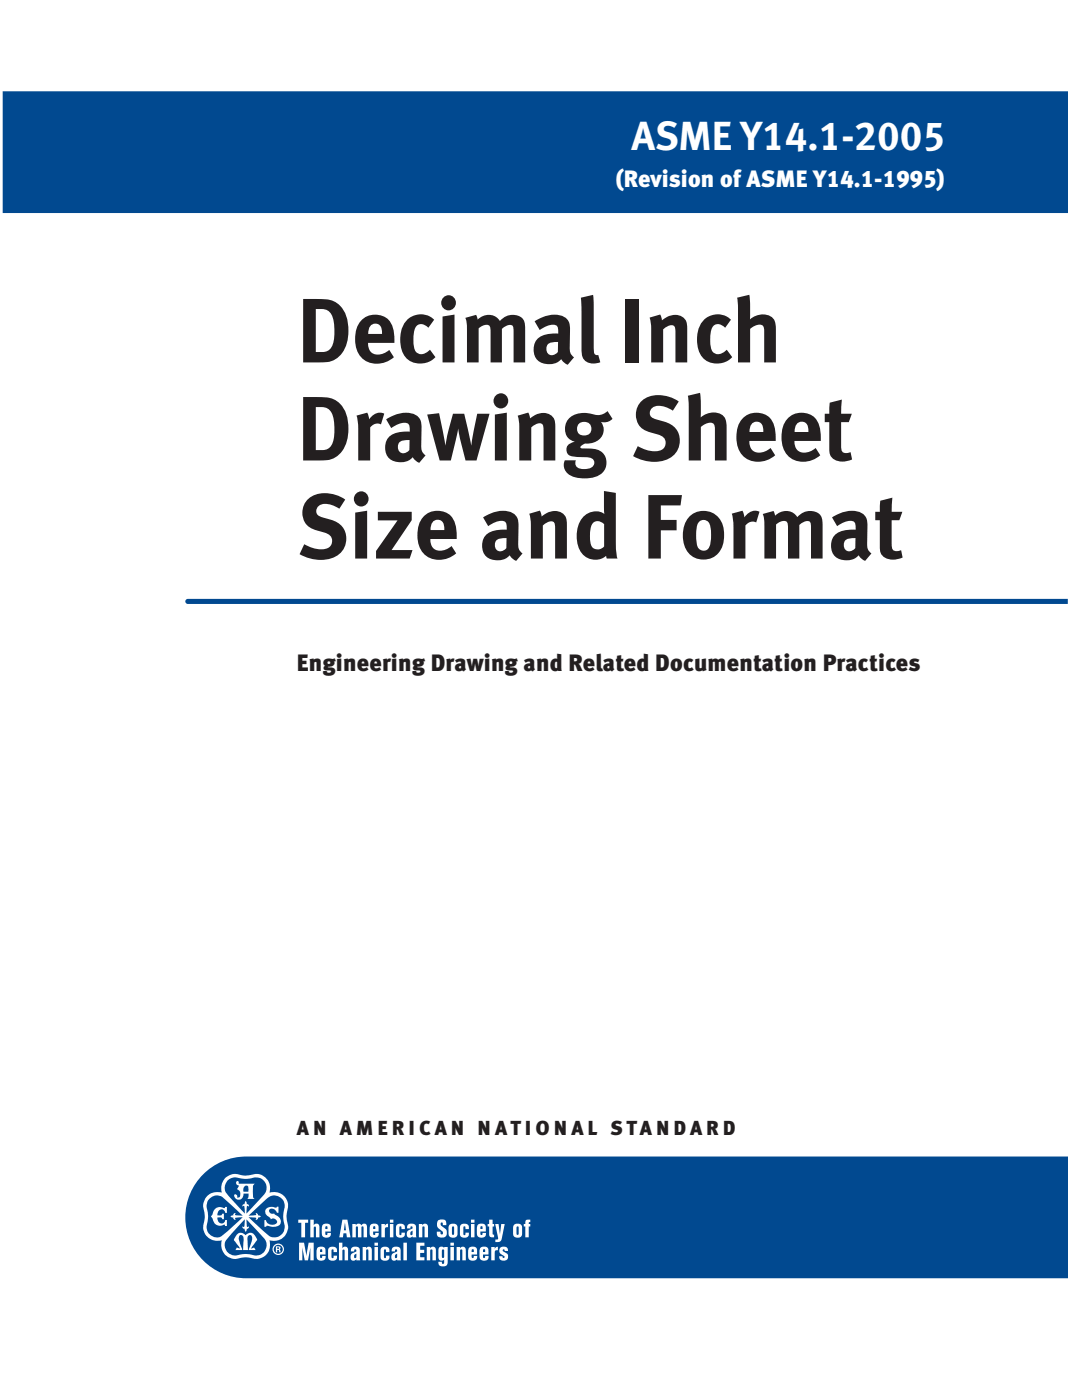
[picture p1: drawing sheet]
<svg xmlns="http://www.w3.org/2000/svg" width="223mm" height="292mm" viewBox="0 0 223 292" stroke-linecap="round" stroke-linejoin="round" font-family="sans-serif">
<g fill="#014990">
<path d="M38.7 125.2l.5-.2h183.6v1h-183.6a.53 .53 0 0 1-.5-.8z"/>
<path d="M42.9 244.6a12.9 12.9 0 0 1 9.3-3.3h170.6v25.4h-168.1a23.3 23.3 0 0 1-7.4-.6 12.7 12.7 0 0 1-4.4-21.5z"/>
<path d="M.6 19h222.2v25.4h-222.2z"/>
</g>
<g fill="#fff">
<path d="M55.7 252.1l.6-.3 1.3 .2 .2-.2h.3v1.2h-.3a.94 .94 0 0 0-.7-.8 .94 .94 0 0 0-1 .3 .72 .72 0 0 0 1.1 .7l.1 .2a1.37 1.37 0 0 1 .9 2.3 3.4 3.4 0 0 1-2.5 .1l-.1 .2h-.4v-1.4h.3a1.31 1.31 0 0 0 1 .9 1.31 1.31 0 0 0 1.3-.5 .82 .82 0 0 0-.4-.7 .82 .82 0 0 0-.9 .1l-.6-.6a1.03 1.03 0 0 1-.2-1.7z"/>
<path d="M44.9 252.2a2.92 2.92 0 0 1 2-.2l.1-.2h.3v1.3h-.3a.82 .82 0 0 0-.9-.8 .82 .82 0 0 0-.7 1l-.1 .3h.6l.4-.1 .1-.3h.3v1.2h-.3l-.2-.4h-.9a.89 .89 0 0 0 .5 1.1 .89 .89 0 0 0 1.1-.3l.1-.3h.3v1.3h-.4l-.1-.3a1.63 1.63 0 0 1-2.5-1.4 .42 .42 0 0 1-.3-.4 .42 .42 0 0 1 .3-.3z"/>
<path d="M49.6 257.4a1.2 1.2 0 0 1 1.6 .3 1.23 1.23 0 0 1 1.3-.5 1.23 1.23 0 0 1 .9 1l.3 .5-1.4 1.8 .7-.2 .3 .5h-1.4l.3-.7a3.2 3.2 0 0 0 .2-2.3l-.1-.1a.82 .82 0 0 0-.7 1.1l.1 2h-1v-.9a3.3 3.3 0 0 0-.1-2.1 .63 .63 0 0 0-.8 .2 .63 .63 0 0 0 .1 .8l.6 2h-1.4l.3-.5 .7 .2-1.3-1.8z"/>
<path d="M62.2 254.5h2.1v.6h-.7v3.1h-.7v-3.1h-.7z"/>
<path d="M64.7 254.5h.8v1.1a.7 .7 0 0 1 .9-.2 .7 .7 0 0 1 .2 1v1.8h-.7v-2a.25 .25 0 0 0-.2-.3 .25 .25 0 0 0-.2 .3v2h-.8z"/>
<path d="M73.5 255.4h.7v.3a.64 .64 0 0 1 .6-.4 .64 .64 0 0 1 .6 .4 .64 .64 0 0 1 .8-.4 .64 .64 0 0 1 .4 .8v2.1h-.8v-2.1l-.2-.2-.2 .2v2.1h-.7v-2.1a.23 .23 0 0 0-.3-.2 .23 .23 0 0 0-.2 .2v2.1h-.7z"/>
<path d="M79.6 255.4h.7v.4l.2-.4 .5-.1v.7l-.4 .1-.3 .2v1.9h-.7z"/>
<path d="M82.8 255.5a.98 .98 0 0 1 1.2-.1 .98 .98 0 0 1 .5 1h-.7a.35 .35 0 0 0 0-.3 .35 .35 0 0 0-.3-.2l-.2 .2v1.3a.24 .24 0 0 0 .3 .3 .24 .24 0 0 0 .2-.4v-.1h.7a.94 .94 0 0 1-1 1.1 .94 .94 0 0 1-.9-1.1 2.32 2.32 0 0 1 .2-1.7z"/>
<path d="M87.4 255.4h.7v.2a.69 .69 0 0 1 1-.2 .69 .69 0 0 1 .2 1v1.8h-.7v-2a.24 .24 0 0 0-.2-.3 .24 .24 0 0 0-.3 .2v2.1h-.7z"/>
<path d="M91.4 254.7a1.02 1.02 0 0 1 1.2-.2 1.02 1.02 0 0 1 .5 1.1h-.7a.31 .31 0 0 0 0-.4 .31 .31 0 0 0-.4 0l-.1 .2a1.33 1.33 0 0 0 1 1 1.09 1.09 0 0 1-.3 1.8 1.09 1.09 0 0 1-1.5-1.2h.8v.4l.3 .2a.49 .49 0 0 0 .2-.6 .49 .49 0 0 0-.4-.3 1.32 1.32 0 0 1-.6-2z"/>
<path d="M96.2 255.5a.98 .98 0 0 1 1.2-.1 .98 .98 0 0 1 .4 1h-.7a.35 .35 0 0 0 .1-.3 .35 .35 0 0 0-.4-.2l-.1 .2v1.3a.24 .24 0 0 0 .3 .3 .24 .24 0 0 0 .1-.4v-.1h.7a.94 .94 0 0 1-.9 1.1 .94 .94 0 0 1-.9-1.1 2.32 2.32 0 0 1 .2-1.7z"/>
<path d="M102 254.5h.8v.9h.3v.5h-.3v1.2v.4l.3 .1v.6a.75 .75 0 0 1-.9-.1 .75 .75 0 0 1-.2-.9v-1.3h-.3v-.4v-.1h.3z"/>
<path d="M103.3 255.4h.7l.3 2.2 .3-2.2h.7l-.5 2.6a1.05 1.05 0 0 1-1.5 1.2v-.6h.5l.1-.3z"/>
<path d="M109.7 254.6l.9-.1v.5l-.3 .1v.3h.3v.5h-.3v2.3h-.7v-2.3h-.3v-.5h.3z"/>
<path d="M62.4 259.3h1l.5 2.8 .5-2.8h1v3.7h-.6v-2.7l-.5 2.7h-.7l-.5-2.8v2.8h-.7z"/>
<path d="M68.7 260.3a.98 .98 0 0 1 1.1-.1 .98 .98 0 0 1 .5 1h-.7a.35 .35 0 0 0 0-.3 .35 .35 0 0 0-.3-.2l-.1 .2v1.3a.24 .24 0 0 0 .3 .3 .24 .24 0 0 0 .1-.4v-.1h.7a.94 .94 0 0 1-.9 1.1 .94 .94 0 0 1-1-1.1 2.32 2.32 0 0 1 .3-1.7z"/>
<path d="M70.7 259.3h.7v1.1a.7 .7 0 0 1 1-.2 .7 .7 0 0 1 .2 1v1.8h-.7v-2a.25 .25 0 0 0-.2-.3 .25 .25 0 0 0-.3 .3v2h-.7z"/>
<path d="M75.7 260.2h.7v.2a.69 .69 0 0 1 .9-.2 .69 .69 0 0 1 .3 1v1.8h-.7v-2a.24 .24 0 0 0-.2-.3 .24 .24 0 0 0-.3 .2v2.1h-.7z"/>
<path d="M79.6 260.3a.98 .98 0 0 1 1.2-.1 .98 .98 0 0 1 .4 1h-.7a.35 .35 0 0 0 .1-.3 .35 .35 0 0 0-.3-.2l-.2 .2v1.3a.24 .24 0 0 0 .3 .3 .24 .24 0 0 0 .1-.4v-.1h.7a.94 .94 0 0 1-.9 1.1 .94 .94 0 0 1-.9-1.1 2.32 2.32 0 0 1 .2-1.7z"/>
<path d="M84.2 259.3h.7v3.7h-.7z"/>
<path d="M86.9 259.3h1.7v.6h-.9v.9h.8v.6h-.8v.9h.9v.7h-1.7z"/>
<path d="M89 260.2h.7v.2a.69 .69 0 0 1 1-.2 .69 .69 0 0 1 .2 1v1.8h-.7v-2a.24 .24 0 0 0-.2-.3 .24 .24 0 0 0-.2 .2l-.1 2.1h-.7z"/>
<path d="M95.3 260.2h.7v.2a.69 .69 0 0 1 .9-.2 .69 .69 0 0 1 .3 1v1.8h-.7v-2a.24 .24 0 0 0-.2-.3 .24 .24 0 0 0-.3 .2v2.1h-.7z"/>
<path d="M102.5 260.2h.7v.4l.2-.4 .5-.1v.7l-.4 .1-.3 .2v1.9h-.7z"/>
<path d="M104.4 260.3a.93 .93 0 0 1 1-.2 .93 .93 0 0 1 .6 .9h-.7l-.1-.3h-.3a.73 .73 0 0 0 .7 .8 .91 .91 0 0 1-.2 1.5 .91 .91 0 0 1-1.3-.9h.7a.25 .25 0 0 0 .2 .4 .25 .25 0 0 0 .3-.2 .25 .25 0 0 0-.3-.3 1.03 1.03 0 0 1-.6-1.7z"/>
<path d="M18.4 41.5h1.2z"/>
<path d="M51.9 253.6l1.1-1a15.3 15.3 0 0 1 3.6-3.1 2.23 2.23 0 0 1 2.3 .7 2.23 2.23 0 0 1 .3 2.4 7.3 7.3 0 0 0 .2 3.4 2.17 2.17 0 0 1-1.5 2.1 2.17 2.17 0 0 1-2.4-.7l-3.6-3.4h1.4l.2 .2-.2 .3h.3l.2-.2v-.3l.6-.2-.6-.2v-.3l-.5-.2 .1 .4zM51.1 254.4l-.2 1.6-.3-.1v.3l.4 .2 .2 .6 .3-.3v-.3l.4-.2v-.3l-.3 .1-.1-.2-.1-1.4 3.2 3.4a2.26 2.26 0 0 1 .8 3 2.26 2.26 0 0 1-3 1 8.6 8.6 0 0 0-3.5 .2 2.17 2.17 0 0 1-1.9-1.6 2.17 2.17 0 0 1 .7-2.3zM43.8 250a2.15 2.15 0 0 1 3.2 .3l3.6 3.3h-1.4l-.2-.1 .2-.4h-.1l-.4 .2v.3l-.6 .1 .3 .3h.3v.3l.2 .2h.3l-.1-.4 1.5-.1-3.1 2.9a3 3 0 0 1-2.7 1.2 2.4 2.4 0 0 1-1.5-3.4 6 6 0 0 0-.2-2.8l.2-1.2zM47.7 246.1a4.1 4.1 0 0 1 3.2-.1l1.2-.1a2.42 2.42 0 0 1 3.5 1.5 2.39 2.39 0 0 1-.9 2.3l-3.3 3.5 .1-1.4 .1-.2 .3 .1v-.3l-.4-.2-.2-.6-.3 .6-.4 .2v.3h.4l.1 1.5-3.3-3.5a2.23 2.23 0 0 1-.1-3.6zM47 245.7a3.2 3.2 0 0 0-.7 3.1 3 3 0 0 0-3.2 .9 3 3 0 0 0-.4 3.4l-.1 1.5a3 3 0 0 0 .5 3.3 3 3 0 0 0 3.2 .9 3 3 0 0 0 .9 3.2 3 3 0 0 0 3.3 .4h1.6a3 3 0 0 0 3.2-.4 3 3 0 0 0 .9-3.2 3.1 3.1 0 0 0 3.2-1 3.1 3.1 0 0 0 .4-3.3l.1-1.6a3 3 0 0 0-.5-3.2 3 3 0 0 0-3.2-.9 3 3 0 0 0-.9-3.2 3 3 0 0 0-3.3-.4l-1.2 .1a3.7 3.7 0 0 0-3.2 0z"/>
<path d="M56.9 260.7a1.2 1.2 0 0 0 2.3 0 1.2 1.2 0 0 0-2.3 0zM57.1 260.7a.95 .95 0 0 1 1.9 0 .95 .95 0 0 1-1.9 0z"/>
<path d="M57.6 260v1.3h.2v-.5h.4l.1 .5h.3l-.1-.5-.2-.1 .2-.2v-.3zM57.8 260.4a.21 .21 0 0 1 .4 0 .21 .21 0 0 1-.4 0z"/>
<path d="M51 247.5l.6-.1 .2 .2v1h-1v-.5zM49.4 246.5a.55 .55 0 0 0-.1 .6 .55 .55 0 0 0 .6 .3l-.4 .7a1.11 1.11 0 0 1 .4 1.7l-.4 .1a.43 .43 0 0 0-.1-.6 .43 .43 0 0 0-.5 0 .94 .94 0 0 0 .8 1 .94 .94 0 0 0 1.1-.9v-.4h1.1l-.1 .8-.2 .3h1.5l-.3-.3v-1.5a1.21 1.21 0 0 1 .3-1.3h-3.3v-.4z"/>
<path d="M68 255.9l-.1 .5h.4v-.5zM67.4 255.5a.97 .97 0 0 1 1.1-.2 .97 .97 0 0 1 .5 1.1v.6h-1.1v.6a.23 .23 0 0 0 .3 .1 .23 .23 0 0 0 .1-.3v-.2h.7a.98 .98 0 0 1-1.1 1 .98 .98 0 0 1-.8-1.3l.1-.9z"/>
<path d="M72 255.1l-.3 1.6h.5zM71.4 254.5h1.1l.6 3.7h-.7l-.1-.9h-.6l-.2 .9h-.7z"/>
<path d="M77.9 255.9l-.1 .5h.5v-.5zM77.3 255.5a.97 .97 0 0 1 1.2-.2 .97 .97 0 0 1 .5 1.1v.6h-1.2l.1 .6a.23 .23 0 0 0 .3 .1 .23 .23 0 0 0 .1-.3v-.2h.7a.98 .98 0 0 1-1.1 1 .98 .98 0 0 1-.8-1.3v-.9z"/>
<path d="M81.3 255.4h.8v2.8h-.8zM81.3 254.5h.8v.6h-.8z"/>
<path d="M85.7 257l-.1 .1a.34 .34 0 0 0-.1 .4 .34 .34 0 0 0 .4 .2 .77 .77 0 0 0 .2-.9zM85.1 255.5a.99 .99 0 0 1 1.2-.2 .99 .99 0 0 1 .5 1.1l.1 1.8h-.8v-.3a.71 .71 0 0 1-1 .2 .71 .71 0 0 1-.2-1l.4-.5a.6 .6 0 0 0 .7-.7h-.3l-.1 .4h-.7z"/>
<path d="M94.4 255.9l-.1 1.6a.24 .24 0 0 0 .3 .1 .24 .24 0 0 0 .1-.3v-1.3zM93.8 255.5a1.05 1.05 0 0 1 1.3 0 1.05 1.05 0 0 1 .4 1.3 1.05 1.05 0 0 1-1 1.4 .92 .92 0 0 1-.9-1.2v-1z"/>
<path d="M98.3 255.4h.7v2.8h-.7zM98.3 254.5h.7v.6h-.7z"/>
<path d="M100.3 255.9l-.1 .5h.5l-.1-.5zM99.7 255.5a.97 .97 0 0 1 1.2-.2 .97 .97 0 0 1 .5 1.1v.6h-1.2l.1 .6a.23 .23 0 0 0 .3 .1 .23 .23 0 0 0 .1-.3v-.2h.7a.98 .98 0 0 1-1.1 1 .98 .98 0 0 1-.8-1.3v-.9z"/>
<path d="M107.9 255.9l-.1 1.6a.24 .24 0 0 0 .3 .1 .24 .24 0 0 0 .1-.3v-1.3zM107.3 255.5a1.05 1.05 0 0 1 1.3 0 1.05 1.05 0 0 1 .3 1.3 1.05 1.05 0 0 1-.9 1.4 .92 .92 0 0 1-1-1.2l.1-1z"/>
<path d="M66.9 260.7l-.1 .5h.4v-.5zM66.3 260.3a.97 .97 0 0 1 1.1-.2 .97 .97 0 0 1 .5 1.1v.6h-1.1v.6a.23 .23 0 0 0 .3 .1 .23 .23 0 0 0 .1-.3v-.2h.7a.98 .98 0 0 1-1.1 1 .98 .98 0 0 1-.8-1.3l.1-.9z"/>
<path d="M74 261.8l-.1 .1a.34 .34 0 0 0-.1 .4 .34 .34 0 0 0 .4 .2 .77 .77 0 0 0 .2-.9zM73.4 260.3a.99 .99 0 0 1 1.2-.2 .99 .99 0 0 1 .5 1.1l.1 1.8h-.8v-.3a.71 .71 0 0 1-1 .2 .71 .71 0 0 1-.2-1l.4-.5a.6 .6 0 0 0 .7-.7h-.3l-.1 .4h-.7z"/>
<path d="M78.1 260.2h.8v2.8h-.8zM78.1 259.3h.8v.6h-.8z"/>
<path d="M82.5 261.8l-.1 .1a.34 .34 0 0 0-.1 .4 .34 .34 0 0 0 .4 .2 .77 .77 0 0 0 .2-.9zM81.9 260.3a.99 .99 0 0 1 1.2-.2 .99 .99 0 0 1 .5 1.1l.1 1.8h-.8v-.3a.71 .71 0 0 1-1 .2 .71 .71 0 0 1-.2-1l.4-.5a.6 .6 0 0 0 .7-.7h-.3l-.1 .4h-.7z"/>
<path d="M92.3 260.7l-.1 1.5 .2 .3 .3-.3v-1.3l-.1-.2zM91.7 260.3l.1-.1a.63 .63 0 0 1 .9 .2v-.2h.7v1.5a3.5 3.5 0 0 1-.2 2.3 1.02 1.02 0 0 1-1.1 .2 1.02 1.02 0 0 1-.6-.9h.7a.28 .28 0 0 0 .1 .4 .28 .28 0 0 0 .4-.3v-.7a.7 .7 0 0 1-1 .2 .7 .7 0 0 1-.2-.9 2.47 2.47 0 0 1 .2-1.7z"/>
<path d="M94 260.2h.7v2.8h-.7zM94 259.3h.7v.6h-.7z"/>
<path d="M98.5 260.7l-.1 .5h.4v-.5zM97.9 260.3a.97 .97 0 0 1 1.2-.2 .97 .97 0 0 1 .4 1.1v.6h-1.1v.6a.23 .23 0 0 0 .3 .1 .23 .23 0 0 0 .1-.3v-.2h.8a.98 .98 0 0 1-1.2 1 .98 .98 0 0 1-.7-1.3v-.9z"/>
<path d="M100.9 260.7l-.1 .5h.4v-.5zM100.2 260.3a.97 .97 0 0 1 1.2-.2 .97 .97 0 0 1 .5 1.1v.6h-1.1v.6a.23 .23 0 0 0 .3 .1 .23 .23 0 0 0 .1-.3v-.2h.7a.98 .98 0 0 1-1.1 1 .98 .98 0 0 1-.8-1.3l.1-.9z"/>
</g>
<path d="M13.9 32.7h10.1v10.9h-10.1z" fill="#014990"/>
<g font-size="19" fill="#231f20">
<text x="61.9" y="75.6">Decimal Inch</text>
<text x="61.9" y="96.1">Drawing Sheet</text>
<text x="61.9" y="116.5">Size and Format</text>
</g>
<text font-size="8.5" fill="#fff" x="131.8" y="31.3">ASME Y14.1-2005</text>
<text font-size="4.9" fill="#fff" x="128.5" y="38.9">(Revision of ASME Y14.1-1995)</text>
<text font-size="4.9" fill="#231f20" x="61.9" y="140">Engineering Drawing and Related Documentation Practices</text>
<text font-size="4.2" fill="#231f20" x="61.9" y="236.9">A N A M E R I C A N N AT I O N A L S TA N D A R D</text>
</svg>
